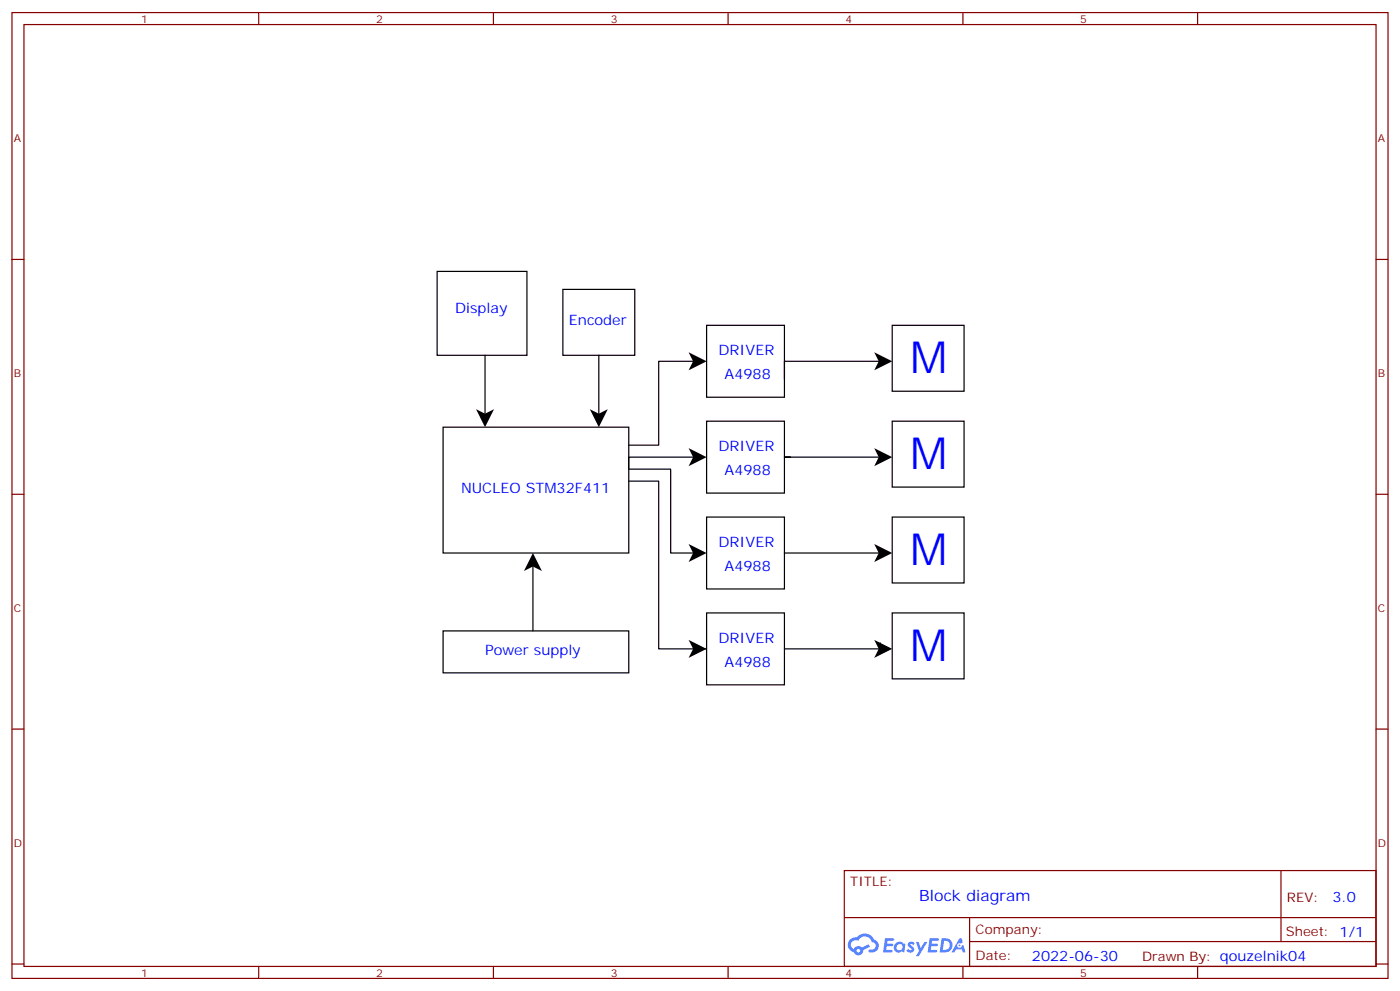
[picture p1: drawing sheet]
<svg xmlns="http://www.w3.org/2000/svg" width="412mm" height="292mm" viewBox="0 0 412 292" stroke-linecap="round" stroke-linejoin="round" font-family="sans-serif">
<g fill="none" stroke="#870000" stroke-width=".35">
<path d="M3.5 3.7h405.4v284.3h-405.4zM7.1 7.2h398.2v277.3h-398.2zM76.2 3.7v3.5M145.3 3.7v3.5M214.5 3.7v3.5M283.6 3.7v3.5M352.8 3.7v3.5M3.5 76.4h3.6M405.3 76.4h3.6M3.5 145.5h3.6M405.3 145.5h3.6M3.5 214.7h3.6"/>
<path d="M405.3 214.7h3.6M248.7 256.3h156.6v28.2h-156.6zM377.3 256.3v20.9M248.7 270.1h156.5M285.6 277.2h119.6M285.6 270.1v14.2M3.5 283.8h3.6M76.2 284.5v3.5M145.3 284.5v3.5M214.5 284.5v3.5M283.6 284.5v3.5M352.8 284.5v3.5"/>
<path d="M405.3 283.8h3.6"/>
</g>
<g fill="#5487ff">
<path d="M267.7 277.5a1.22 1.22 0 0 1 1.7 .2l-.4 .6a.47 .47 0 0 0-.3-.4 .47 .47 0 0 0-.5 .2l.1 .2a1.14 1.14 0 0 1 .8 1.8 1.14 1.14 0 0 1-1.9 0l-.2-.2 .5-.6 .7 .5a.29 .29 0 0 0 .3-.3 .29 .29 0 0 0-.2-.3 1.04 1.04 0 0 1-.6-1.7z"/>
<path d="M260.7 276.2h2.4l.3 .2-.2 .5-1.8 .1-.1 .8h1.5l.3 .4-.3 .4h-1.6l-.2 1.1h1.7l.2 .3-.2 .3-2.6 .1z"/>
<path d="M273.8 276.2h2.4l.3 .2-.1 .5-1.8 .1-.2 .8h1.6l.3 .4-.4 .4-1.6-.1-.1 1.1 1.7 .1 .2 .3-.2 .3-2.6 .1z"/>
<path d="M282.6 276.2h.7l.3 1.3-.6 .3a.69 .69 0 0 0-1 .3 .69 .69 0 0 0 .4 .9 .69 .69 0 0 0 .9-.6l.5-.2 .6 2.2h-.8l-.2-.9h-1.8l-.5 .9h-.8z"/>
<path d="M269.8 277.3h.8l.6 1.8 1.1-1.8h.9l-2.6 4.2h-.8l.9-1.5z"/>
<path d="M277.4 276.2l-.6 4.2h1.3a2.11 2.11 0 0 0 2.5-2.1 2.11 2.11 0 0 0-2.5-2.1zM278.1 277a1.39 1.39 0 0 1 1.7 1.4 1.39 1.39 0 0 1-1.8 1.2h-.3z"/>
<path d="M263.7 277.8a1.54 1.54 0 0 0-.1 2.2 1.54 1.54 0 0 0 2.2 .1l.6 .3 .3-2.3-.2-.3h-.4a1.49 1.49 0 0 0-2.4 0zM264 278.8a.94 .94 0 0 1 1.8 0 .94 .94 0 0 1-1.8 0z"/>
<path d="M250.4 276.6a2.18 2.18 0 0 0 1.1 3.7 1.44 1.44 0 0 0 1.6 .9 1.44 1.44 0 0 0 1.2-1.4l2-1.1-.5-.7-1.9 1a1.47 1.47 0 0 0-2.4 .4 1.39 1.39 0 0 1-.7-1.9 1.39 1.39 0 0 1 2-.5 2.12 2.12 0 0 1 2.2-1.3 2.12 2.12 0 0 1 1.9 1.7 1.14 1.14 0 0 1 1.1 1.4 1.14 1.14 0 0 1-1.7 .7 .43 .43 0 0 0-.5 .4 .43 .43 0 0 0 .4 .5 1.98 1.98 0 0 0 2.5-1.2 1.98 1.98 0 0 0-1.2-2.6 3.1 3.1 0 0 0-5.3-.6l-.9 .1zM252.3 279.9a.55 .55 0 0 1 1.1 0 .55 .55 0 0 1-1.1 0z"/>
<circle cx="282.6" cy="278.3" r=".26"/>
</g>
<g fill="none" stroke="#000" stroke-width=".35">
<path d="M128.8 79.9h26.4v24.7h-26.4zM165.8 85.2h21.2v19.4h-21.2zM208.1 95.8h23v21.1h-23zM262.8 95.8h21.2v19.4h-21.2zM142.9 104.6v17.6M176.4 104.6v17.6M204.6 106.4h-10.6v24.7h-8.8M259.3 106.4h-28.2v5.3M130.5 125.8h54.7v37h-54.7zM204.6 134.6h-19.4v3.5h12.4v24.7h7M208.1 124h23v21.2h-23zM232.8 134.6h-1.7h28.2"/>
<path d="M262.8 124h21.2v19.4h-21.2zM185.2 141.6h8.8v49.4h14.1M208.1 152.2h23v21.2h-23zM262.8 152.2h21.2v19.4h-21.2zM157 166.3v19.4M231.1 162.8h28.2M130.5 185.7h54.7v12.4h-54.7zM208.1 180.4h23v21.2h-23zM259.3 189.3v1.7h-28.2M262.8 180.4h21.2v19.4h-21.2z"/>
</g>
<path d="M202.8 103.7l5.3 2.7-5.3 2.6 1.4-2.6zM257.5 103.7l5.3 2.7-5.3 2.6 1.4-2.6zM140.2 120.5l2.7 1.3 2.6-1.3-2.6 5.3zM173.7 120.5l2.7 1.3 2.6-1.3-2.6 5.3zM202.8 131.9l5.3 2.7-5.3 2.6 1.4-2.6zM257.5 131.9l5.3 2.7-5.3 2.6 1.4-2.6zM157 162.8l2.6 5.3-2.6-1.3-2.7 1.3zM202.8 160.2l5.3 2.6-5.3 2.7 1.4-2.7zM257.5 160.2l5.3 2.6-5.3 2.7 1.4-2.7zM202.8 188.4l5.3 2.6-5.3 2.7 1.4-2.7zM257.5 188.4l5.3 2.6-5.3 2.7 1.4-2.7z" fill="#000"/>
<g font-size="13.1" fill="#00f">
<text x="268.1" y="109.9">M</text>
<text x="268.1" y="138.1">M</text>
<text x="268.1" y="166.3">M</text>
<text x="268.1" y="194.6">M</text>
</g>
<text font-size="4.6" fill="#00f" x="270.8" y="265.3">Block diagram</text>
<g font-size="4.2" fill="#00f">
<text x="134.1" y="92.3">Display</text>
<text x="167.6" y="95.8">Encoder</text>
<text x="211.7" y="104.6">DRIVER</text>
<text x="213.4" y="111.7">A4988</text>
<text x="211.7" y="132.8">DRIVER</text>
<text x="213.4" y="139.9">A4988</text>
<text x="135.8" y="145.2">NUCLEO STM32F411</text>
<text x="211.7" y="161">DRIVER</text>
<text x="213.4" y="168.1">A4988</text>
<text x="211.7" y="189.3">DRIVER</text>
<text x="142.9" y="192.8">Power supply</text>
<text x="213.4" y="196.3">A4988</text>
<text x="392.5" y="265.6">3.0</text>
<text x="304" y="282.9">2022-06-30</text>
</g>
<g font-size="3.9" fill="#800">
<text x="250.5" y="260.9">TITLE:</text>
<text x="379.1" y="265.6">REV:</text>
<text x="287.4" y="275.1">Company:</text>
<text x="378.7" y="275.7">Sheet: 1/1</text>
<text x="287.4" y="282.8">Date:</text>
<text x="336.4" y="282.8">Drawn By: qouzelnik04</text>
</g>
<g font-size="3.2" fill="#800">
<text x="41.6" y="6.7">1</text>
<text x="110.8" y="6.7">2</text>
<text x="179.9" y="6.7">3</text>
<text x="249.1" y="6.7">4</text>
<text x="318.2" y="6.7">5</text>
<text x="4.1" y="41.8">A</text>
<text x="405.9" y="41.8">A</text>
<text x="4.1" y="110.9">B</text>
<text x="405.9" y="110.9">B</text>
<text x="4.1" y="180.1">C</text>
<text x="405.9" y="180.1">C</text>
<text x="4.1" y="249.2">D</text>
<text x="405.9" y="249.2">D</text>
<text x="41.6" y="287.5">1</text>
<text x="110.8" y="287.5">2</text>
<text x="179.9" y="287.5">3</text>
<text x="249.1" y="287.5">4</text>
<text x="318.2" y="287.5">5</text>
</g>
</svg>
